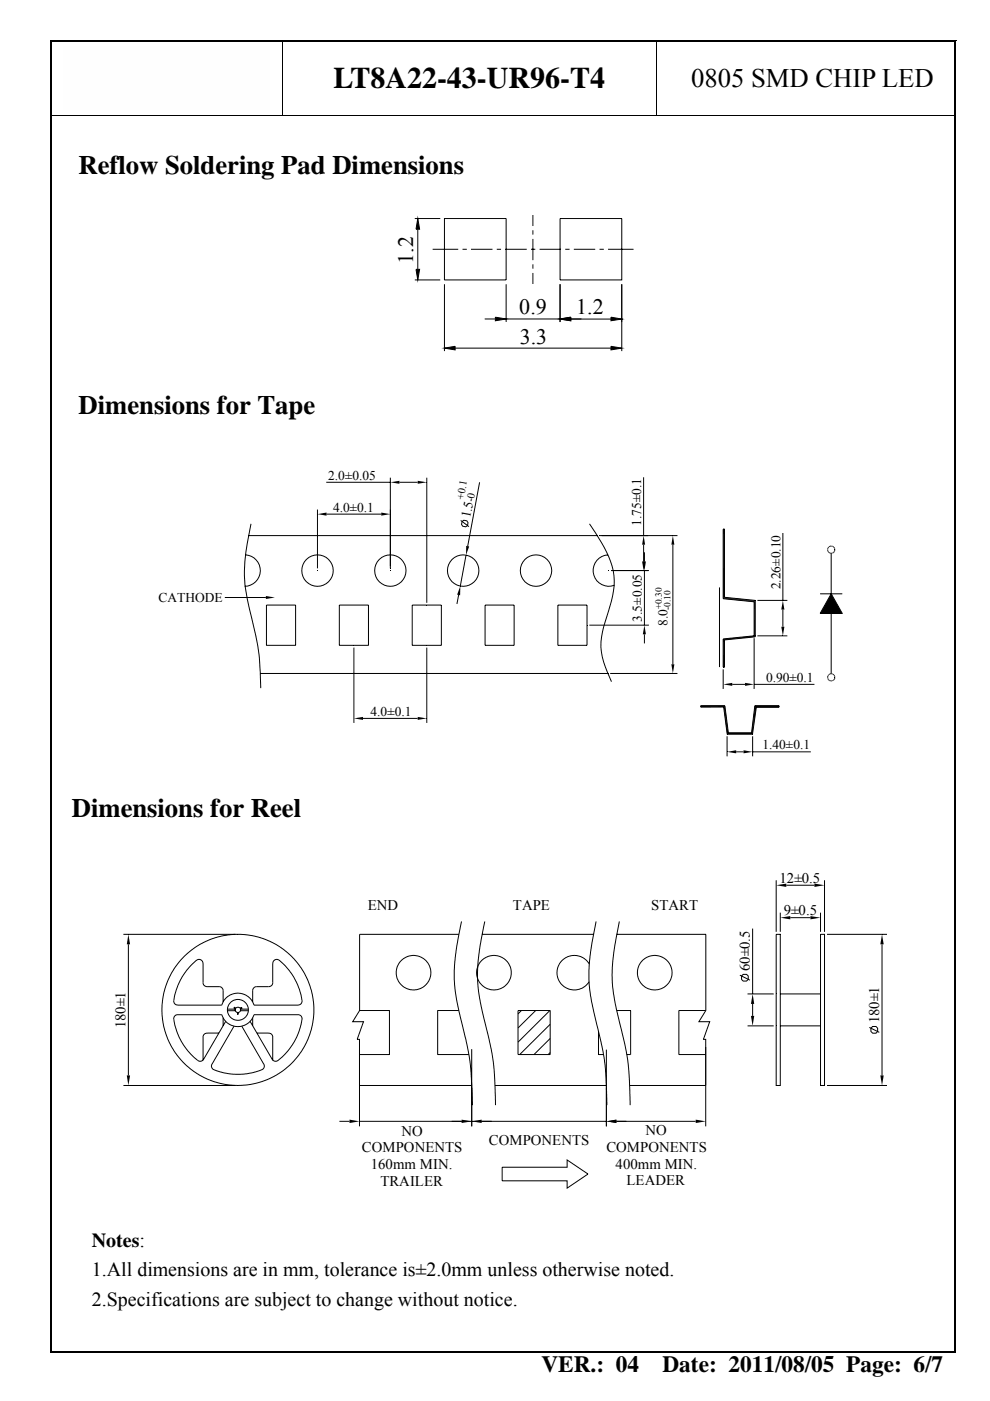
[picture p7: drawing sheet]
<svg xmlns="http://www.w3.org/2000/svg" width="210mm" height="297mm" viewBox="0 0 210 297" stroke-linecap="round" stroke-linejoin="round" font-family="sans-serif">
<path d="M13.5 9.7h43.7v13.5h-43.7z" fill="#fefefe"/>
<path d="M10.9 8.5h.2v.2h-.2zM59.7 8.5h.2v.2h-.2zM139.1 8.5h.2v.2h-.2zM202.6 8.5h.2v.2h-.2zM202.6 24.3h.2v.2h-.2z" fill="#000"/>
<path d="M10.9 8.6h49M11 8.7v15.8M59.8 8.7v15.8M59.9 8.6h79.2M139.1 8.6h63.7M139.2 8.7v15.8M202.7 8.7v15.8M10.9 24.4h48.8M59.9 24.4h79.2M139.3 24.4h63.3" fill="none" stroke="#000" stroke-width=".21"/>
<path d="M78 42.4h60.8v35.8h-60.8z" fill="#fff"/>
<g fill="none" stroke="#000" stroke-width=".21">
<path d="M87.9 46.3h5.4M87.9 59.4h5.4M88.2 57.1h.8l-.4 2.3zM88.6 46.3l.4 2.3h-.8zM88.6 48.6v8.5M91.7 52.9h5.5M94.2 46.3h13.1v13.1h-13.1zM98.1 52.9h.9M99.9 52.9h4.5M105.3 52.9h.9M107.1 52.9h4.6M112.6 52.9h.9"/>
<path d="M113 45.6v2.3M113 48.8v.9M113 50.7v4.5M113 56v1M113 57.9v2.3M114.4 52.9h4.5M118.7 46.3h13.1v13.1h-13.1zM118.7 59.4h.1M119.8 52.9h1M121.7 52.9h4.5M127.1 52.9h.9M128.9 52.9h5.4"/>
<path d="M94.2 73.8l2.3-.4v.8zM94.2 60.3v14.1M96.5 73.8h33M102.8 67.6h2.2M105 67.2l2.3 .4-2.3 .4zM107.3 60.3v8M107.3 67.6h11.5M118.7 67.6l2.3-.4v.8zM118.7 60.3v8M121 67.6h8.5M129.5 73.4l2.3 .4-2.3 .4zM129.5 67.2l2.3 .4-2.3 .4z"/>
<path d="M131.8 67.6h.1M131.8 60.3v14.1M52.1 117.6a3.3 3.3 0 0 1 3.1 3.5 3.3 3.3 0 0 1-3.3 3.2M52.7 113.6h73.9M53.2 111.1a39.8 39.8 0 0 0-1.3 12.9l.5 3 1.9 7.9a53.3 53.3 0 0 1 1 11M67.3 108v12.5M69.2 102.3h13.6M69.2 109h11.6M82.8 101.3v19.2M84.7 102.3h3.8M90.5 101.3v26.5M97.7 110.3l1.7 1.4"/>
<path d="M98 110.6l.3-.3 .7 .1 .2 .4-.1 .6-.4 .3-.6-.1-.2-.4zM98.8 117.7l-1.2 6.5M101.7 102.3l-2.5 13.5M125 111.1a28.2 28.2 0 0 1 5 9.9 15.7 15.7 0 0 1-1 8.7l-.7 2.1a13.1 13.1 0 0 0 .4 10.6l.9 2.1M127.1 113.6h16.5M128.9 117.6a3.3 3.3 0 0 0-3.1 4 3.3 3.3 0 0 0 4.4 2.5M136.5 101.2v12.4M136.5 115.5v3.5M136.6 117.1v1.9M142.7 115.5v25.3M153.3 112.2h.3v14.4l6.5 .7v7.7l-6.5 .7v5.7h-.3v-5.9l6.6-.7v-7.2l-6.6-.7zM166 113v14.3"/>
<path d="M175.5 116.5h.1M175.5 116.5v.2M175.5 116.2v.2M175.5 116.8h.1M175.5 116.8l.1 .2M175.6 116.2h-.1M175.6 117l.1 .1M175.7 116l-.1 .1M175.7 117.1l.4 .2M175.7 116h.1M175.9 115.8l-.1 .1M176.2 117.3h.1"/>
<path d="M176.2 115.8h-.2M176.3 115.8h.1M176.3 115.8h.2M176.4 117.3h-.2v8.6M176.6 115.8l.2 .2M176.7 117.1l-.2 .2M176.8 116l.2 .2M176.9 116.9l-.1 .2M176.9 116.9h.1M177 116.3h.1M177 116.4v.1M177 116.6v.2"/>
<path d="M177 116.6h.1M47.7 126.7h8.7M56.5 128.3h6.2v8.5h-6.2zM71.9 128.3h6.2v8.5h-6.2zM75 137.3v16M87.4 128.3h6.2v8.5h-6.2zM90.5 137.3v16M97.2 126.2l-.3 1.9M102.8 128.3h6.2v8.5h-6.2zM118.3 128.3h6.2v8.5h-6.2zM124.9 132.5h12.7M129.6 121h8"/>
<path d="M136.6 121v11.5M136.6 134.5v1.9M152.5 124.5v16.9M153.3 135.6h2.3M157.8 134.9h2.3M159.9 135.3v10.8M160.6 127.3h6.3M160.6 134.8h6.3M166 129.2v3.7M173.9 125.9h2.3l2.4 4.2h-4.7l2.3-4.2M176.2 130.1v12.7l-.2 .1M176.2 125.9h2.4"/>
<path d="M55.3 142.8h73.6M77 152.3h11.5M129.4 142.8h14.2M153.3 141.9v4.2M154.1 155.5h5.5M154.2 156.1v4.3M154.2 155.6h5.4M155.3 145.1h2.7M156.1 159.4h1.5M159.6 156.1v4.3M159.6 159.4h12.3M159.9 145.1h12.8"/>
<path d="M160 149.9h5.2v-.3h-5.2l-.7 5.8h-4.9l-.7-5.8h-5.1v.3h4.8l.8 5.7h5.4M160.4 149.9l-.8 5.7M175.5 143.5v.4M175.5 143.3v.2M175.5 143.9l.1 .2M175.6 143.3h-.1M175.6 144.1h.1M175.7 143.1l-.1 .1M175.7 144.2l.4 .2M175.9 142.9l-.2 .1M176.2 144.4h.1M176.3 142.8v.1"/>
<path d="M176.3 142.9h.2M176.4 144.4h-.2M176.6 142.9l.2 .2M176.7 144.2l-.2 .1M176.7 144.2h.1M176.8 143.1h.1M176.8 143.2l.2 .1M176.9 144l-.1 .2M177 143.4h.1M177 143.4v.2M177 143.6l-.1 .4M26.2 198.1h23.7"/>
<path d="M97.3 198.1h-21.1v16.1l-1.4 2.4h2.3l-1.4 3.8h.5v9.7h23.8M97.9 195.4l-1.3 7.1-.3 5.2 .6 4.9 1.9 7.7 .8 4.6 .3 3.7 .2 5.7M102.2 198.1h23.7M102.8 195.4l-1.3 7.1-.2 3v2.4l.6 4.7 1.8 7.7 .9 4.6 .3 4 .2 5.4M126.4 195.4l-.3 1.6a54.7 54.7 0 0 0-1.2 8.8v3.2l.5 3.3 2.3 9.7 .5 2.8 .3 3.9 .2 5.6M130.8 198.1h18.9M131.3 195.4l-1.2 6.5-.3 3.3v3l.7 4.6 2 8.6 .6 3.5 .4 4.1 .1 5.3M149.6 198.1v16.1l-1.4 2.4h2.3l-1.4 3.8h.5v9.7h-16.1M159.6 196.9v13.8M164.6 198.1h.8v32h-.8zM164.6 186.6v11M165.4 193.5v4.1"/>
<path d="M166.7 187.7h6M167.6 194.6h4.2M174 198.1h.8v32h-.8zM174 193.5v4.1M174.8 186.6v11M175.3 198.1h12.8M27.2 200.2v27.8M39.2 202.7a16.4 16.4 0 0 1 10.6-4.6h1.3a16.1 16.1 0 0 1 14.2 22.2l-.4 .8a16.2 16.2 0 0 1-20.7 7.8 16 16 0 0 1-9.7-12.4 15.9 15.9 0 0 1 4.7-13.8zM46.4 219h-2.5a.87 .87 0 0 0-.8 .9v4.9M47.3 212.4v-2.4a.86 .86 0 0 0-.8-.8h-2.6a.87 .87 0 0 1-.8-.9v-4a.86 .86 0 0 0-1.4-.7 13 13 0 0 0-4.8 8.9l.2 .4 .6 .2h9.3a3.6 3.6 0 0 1 3.4-2.5 3.6 3.6 0 0 1 3.4 2.5h9.4a.86 .86 0 0 0 .8-1 12.7 12.7 0 0 0-5.2-8.7 .84 .84 0 0 0-1 .9v4a.83 .83 0 0 1-.8 .9h-2.6a.83 .83 0 0 0-.8 .8v2.4M47.3 215.8v1.7M47.9 216.5l-4.7 8.1a.84 .84 0 0 1-1.3 .2l-1.4-1.3a12.6 12.6 0 0 1-3.6-7.8l.2-.4 .4-.2h9.5a3.6 3.6 0 0 0 3.4 2.6 3.6 3.6 0 0 0 3.4-2.6h9.4a.82 .82 0 0 1 .8 1 12.9 12.9 0 0 1-5.4 8.9l-.6-.1-.3-.3-4.7-8.1"/>
<path d="M48.2 214h1.7M48.2 214.3h1.7M49.6 217.6l-4.7 8.1-.1 .4 .2 .4a10 10 0 0 0 5 1.3h.9a10 10 0 0 0 5-1.3l.1-.4v-.4l-4.7-8.1M49.9 213.9v.3l.5 .5v.4h.1v-.4a.57 .57 0 0 0 .5-.8M49.9 213.9l-.3-.2 .1-.1 .3 .2a.57 .57 0 0 1 .9 0l.3-.2 .1 .1-.3 .2M51 214h1.7M51 214.3h1.7M53.6 215.8v1.7M54.5 219h2.5a.83 .83 0 0 1 .8 .9v4.9M76.2 214.2h6.4v9.4h-6.4M97.3 214.2h-4.5v9.4h6.6M109.8 214.2h6.8v9.4h-6.8z"/>
<path d="M110.6 214.2l-.8 .8M113.6 214.2l-3.8 3.8M116.6 214.2l-6.8 6.8M116.6 217.2l-6.4 6.4M124.9 204.4a3.7 3.7 0 0 0-6.3-.1 3.7 3.7 0 0 0 3 5.6h.4a3.7 3.7 0 0 0 2.9-1.7M126.9 218.6v5h1.1M130.8 214.2h2.9v9.4h-.8M149.6 214.2h-5.7v9.4h5.7M156.9 206.8l2.1 1M157.2 206.9l.4-.3h.7l.3 .3v.7l-.3 .4h-.7l-.4-.4zM158.5 210.7h5.5M158.5 217.5h5.5"/>
<path d="M159.6 212.9v2.5M165.4 210.7h8.6M165.4 217.5h8.6M184.3 217.8l2.1 1.1M184.7 218l.3-.4h.7l.4 .4v.7l-.4 .4h-.7l-.3-.4zM187 200.2v27.8M26.2 230.1h23.7M72 237.7h2.1M76.2 222.4v16.4M76.2 237.7h52.4M100 222.4v16.4M104.9 230.1h23.7"/>
<path d="M116.6 220.2l-3.4 3.4M116.6 223.2l-.4 .4M128.6 222.5v16.3M130.7 237.7h16.8M149.6 222v16.8M175.3 230.1h12.8M106.5 247.5h13.7v-1.6l4.5 3-4.5 3v-1.5h-13.7z"/>
<circle cx="67.3" cy="121" r="3.3"/>
<circle cx="82.8" cy="121" r="3.3"/>
<circle cx="98.2" cy="121" r="3.3"/>
<circle cx="113.7" cy="121" r="3.3"/>
<circle cx="50.4" cy="214.1" r="2.22"/>
<circle cx="87.7" cy="206.2" r="3.7"/>
<circle cx="104.7" cy="206.2" r="3.7"/>
<circle cx="138.8" cy="206.2" r="3.7"/>
</g>
<g fill="#000">
<path d="M88.6 46.3l.4 2.3h-.8zM88.2 57.1h.8l-.4 2.3zM94.2 73.8l2.3-.4v.8zM105 67.2l2.3 .4-2.3 .4zM118.7 67.6l2.3-.4v.8zM129.5 73.4l2.3 .4-2.3 .4zM129.5 67.2l2.3 .4-2.3 .4zM67.3 109l1.9-.3v.6zM80.8 108.7l2 .3-2 .3zM82.8 102.3l1.9-.4v.7zM88.6 101.9l1.9 .4-1.9 .3zM98.8 115.7l.7 .1-.7 1.9z"/>
<path d="M136.1 119h.7l-.3 2zM136.5 113.6l.3 1.9h-.7zM136.3 119h.6l-.3 2zM142.7 113.6l.3 1.9h-.7zM153.3 112.2h.3zM56.4 126.4l1.9 .3-1.9 .3zM97.6 124.2v2l-.7-.1zM136.6 132.5l.3 2h-.6zM153.3 135.5l.3 .2h-.3zM159.9 134.8h.2v.2zM165.7 132.9h.6l-.3 1.9zM166 127.3l.3 1.9h-.6z"/>
<path d="M176.2 125.9l2.4 4.2h-4.7zM75 152.3l2-.3v.6zM88.6 152l1.9 .3-1.9 .3zM142.3 140.8h.7l-.3 2zM153.3 141.4h.3zM153.4 149.9h.3zM153.4 149.9l1 5.5h-.3zM153.4 149.9h.3l.7 5.5zM153.3 145.1l2-.3v.6zM154.2 159.4l1.9-.3v.6zM157.6 159.1l2 .3-2 .3zM158 144.8l1.9 .3-1.9 .3z"/>
<path d="M160 149.9l-.4 5.5h-.3zM160 149.9h.4l-.8 5.5zM164.6 187.7l2.1-.4v.7zM165.4 194.6l2.2-.4v.7zM171.8 194.2l2.2 .4-2.2 .3zM172.7 187.3l2.1 .4-2.1 .3zM27.2 198.1l.4 2.1h-.7zM159.2 215.4h.7l-.3 2.1zM159.6 210.7l.3 2.2h-.7zM187 198.1l.4 2.1h-.8zM26.9 228h.7l-.4 2.1zM74.1 237.4l2.1 .3-2.1 .4z"/>
<path d="M97.9 237.4l2.1 .3-2.1 .4zM100 237.7l2.1-.3v.7zM128.6 237.7l2.1-.3v.7zM147.5 237.4l2.1 .3-2.1 .4zM186.6 228h.8l-.4 2.1z"/>
</g>
<path d="M10.6 8.5h.3v.3h-.3zM202.3 8.5h.3v.3h-.3zM10.6 286.4h.3v.4h-.3zM202.3 286.4h.3v.4h-.3z" fill="#000"/>
<path d="M153.5 112.2v14.4M153.5 135.7v5.7M157 127.5h3.1" fill="none" stroke="#000" stroke-width=".28"/>
<path d="M153.3 126.8h3.2" fill="none" stroke="#000" stroke-width=".3"/>
<path d="M153.3 127.1h6.8" fill="none" stroke="#000" stroke-width=".38"/>
<path d="M160 127.6v7.2" fill="none" stroke="#000" stroke-width=".23"/>
<path d="M153.3 135.2h6.8" fill="none" stroke="#000" stroke-width=".44"/>
<path d="M148.6 149.8h5.1M160 149.8h5.2" fill="none" stroke="#000" stroke-width=".25"/>
<path d="M10.6 8.6h192M10.8 8.8v277.6M202.4 8.8v277.6M10.6 286.6h192" fill="none" stroke="#000" stroke-width=".34"/>
<text font-size="6.3" x="70.7" y="18.7">LT8A22-43-UR96-T4</text>
<text font-size="5.7" x="146.5" y="18.5">0805 SMD CHIP LED</text>
<g font-size="5.7" fill="#010101">
<text x="16.7" y="36.9">Reflow Soldering Pad Dimensions</text>
<text x="16.7" y="87.7">Dimensions for Tape</text>
<text x="15.2" y="173.2">Dimensions for Reel</text>
</g>
<g font-size="4.9" fill="#010101">
<text x="114.8" y="290.9">VER.: 04</text>
<text x="140.5" y="290.9">Date: 2011/08/05 Page: 6/7</text>
</g>
<g font-size="4.7">
<text x="87.6" y="55.9" transform="rotate(-90 87.6 55.9)">1.2</text>
<text x="110.1" y="66.7">0.9</text>
<text x="122.2" y="66.7">1.2</text>
<text x="110.2" y="72.8">3.3</text>
</g>
<g font-size="4.2">
<text x="19.5" y="264.3">Notes:</text>
<text x="19.5" y="270.6">1.All dimensions are in mm, tolerance is±2.0mm unless otherwise noted.</text>
<text x="19.5" y="277">2.Specifications are subject to change without notice.</text>
</g>
<g font-size="3.1">
<text x="165.3" y="187.1">12±0.5</text>
<text x="78" y="193">END</text>
<text x="108.8" y="193">TAPE</text>
<text x="138.1" y="193">START</text>
<text x="166.2" y="194">9±0.5</text>
<text x="159" y="205.9" transform="rotate(-90 159 205.9)">60±0.5</text>
<text x="26.6" y="218" transform="rotate(-90 26.6 218)">180±1</text>
<text x="186.4" y="216.9" transform="rotate(-90 186.4 216.9)">180±1</text>
<text x="76.7" y="244.3">COMPONENTS</text>
<text x="85.2" y="240.7">NO</text>
<text x="103.7" y="242.9">COMPONENTS</text>
<text x="128.6" y="244.2">COMPONENTS</text>
<text x="136.9" y="240.7">NO</text>
<text x="78.6" y="247.8">160mm MIN.</text>
<text x="80.6" y="251.4">TRAILER</text>
<text x="130.5" y="247.8">400mm MIN.</text>
<text x="132.8" y="251.3">LEADER</text>
</g>
<g font-size="2.8">
<text x="69.6" y="101.7">2.0±0.05</text>
<text x="70.6" y="108.5">4.0±0.1</text>
<text x="99.7" y="109.9" transform="rotate(-80 99.7 109.9)">1.5</text>
<text x="136" y="111.5" transform="rotate(-90 136 111.5)">1.75±0.1</text>
<text x="165.5" y="124.9" transform="rotate(-90 165.5 124.9)">2.26±0.10</text>
<text x="33.6" y="127.6">CATHODE</text>
<text x="136.1" y="131.8" transform="rotate(-90 136.1 131.8)">3.5±0.05</text>
<text x="141.5" y="132.8" transform="rotate(-90 141.5 132.8)">8.0</text>
<text x="162.4" y="144.6">0.90±0.1</text>
<text x="78.5" y="151.8">4.0±0.1</text>
<text x="161.6" y="158.9">1.40±0.1</text>
</g>
<g font-size="2.3">
<text x="98.3" y="106.1" transform="rotate(-80 98.3 106.1)">+0.1</text>
<text x="100.4" y="106.5" transform="rotate(-80 100.4 106.5)">-0</text>
</g>
<g font-size="2">
<text x="140.3" y="129.2" transform="rotate(-90 140.3 129.2)">+0.30</text>
<text x="142.1" y="129.3" transform="rotate(-90 142.1 129.3)">-0.10</text>
</g>
</svg>
